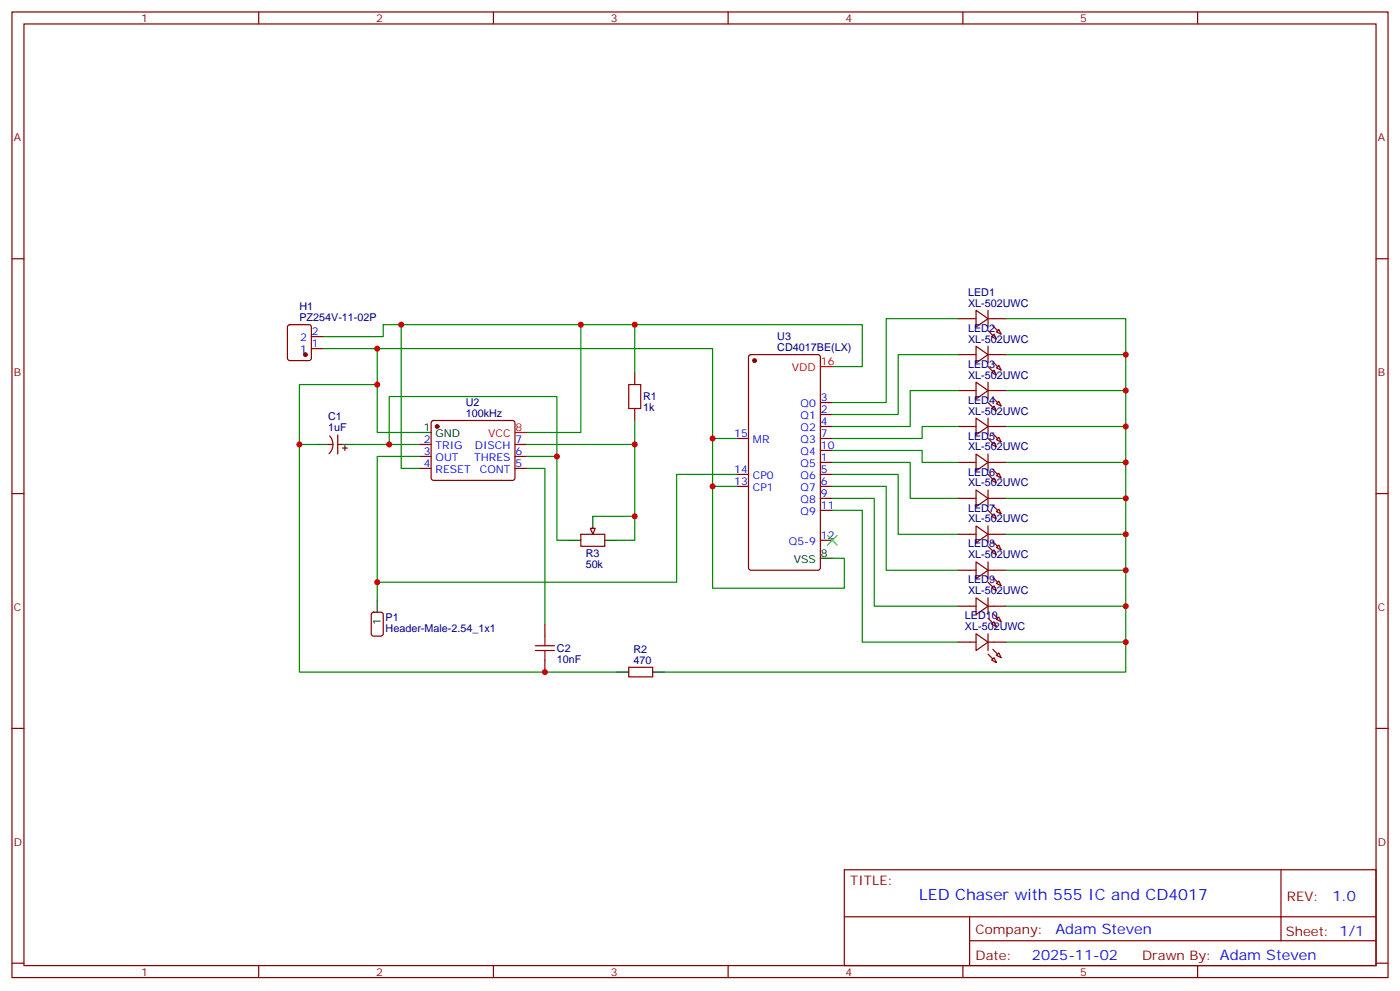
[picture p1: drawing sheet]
<svg xmlns="http://www.w3.org/2000/svg" width="412mm" height="292mm" viewBox="0 0 412 292" stroke-linecap="round" stroke-linejoin="round" font-family="sans-serif">
<g fill="none" stroke="#870000" stroke-width=".35">
<path d="M3.5 3.5h405.4v284.4h-405.4zM7.1 7.1h398.2v277.2h-398.2zM76.2 3.5v3.6M145.3 3.5v3.6M214.5 3.5v3.6M283.6 3.5v3.6M352.8 3.5v3.6M3.5 76.2h3.6M405.3 76.2h3.6M84.9 95.8l.5-.2h5.6l.7 .4v9.5l-.4 .6-5.9 .1-.7-.5v-9.4zM91.7 99.1h3.5M91.7 102.7h3.5"/>
<path d="M187 109.7v3.5M97 130.9h1.1M97.1 128.3a3.8 3.8 0 0 1-.2 5.3M99.5 130.9h1M99.5 128.1v5.6M100.9 131.9h1.4M101.6 131.2v1.4M123.5 130.9h3.5M123.5 134.4h3.5M123.5 137.9h3.5M127.2 124l.5-.2h23.3l.5 .2 .2 .5-.1 16.5-.6 .5-23.6-.1-.4-.6v-16.3zM151.7 130.9h3.5"/>
<path d="M151.7 134.4h3.5M151.7 137.9h3.5M187 120.3v3.5M3.5 145.3h3.6M171.1 157.3h7.1v3.6h-7.1zM405.3 145.3h3.6M109.6 180.5l.5-.2h2.1l.6 .4 .1 5.9-.5 .7h-2.3l-.7-.4v-5.9zM160.5 183.8v3.5M160.5 194.4v3.5M185.2 196.5h7.1v2.8h-7.1zM3.5 214.5h3.6M405.3 214.5h3.6"/>
<path d="M248.7 256.1h156.6v28.2h-156.6zM377.3 256.1v20.9M248.7 270h156.5M285.6 277h119.6M285.6 270v14.1M3.5 283.6h3.6M76.2 284.3v3.6M145.3 284.3v3.6M214.5 284.3v3.6M283.6 284.3v3.6M352.8 284.3v3.6M405.3 283.6h3.6"/>
</g>
<g fill="#870000" stroke="#870000" stroke-width=".35">
<circle cx="128.8" cy="125.6" r=".53"/>
<circle cx="90" cy="104.4" r=".53"/>
</g>
<path d="M93.5 130.9h3.5M100.5 130.9h3.6M123.5 127.4h3.5M167.6 159.1h3.5M174.6 152v3.6M178.2 159.1h3.5M111.1 176.7v3.6M181.7 197.9h3.5M192.3 197.9h3.5" fill="none" stroke="#000" stroke-width=".35"/>
<path d="M151.7 127.4h3.5" fill="none" stroke="#f00" stroke-width=".35"/>
<path d="M185.2 113.2h3.5v7.1h-3.5zM157.7 191.6h5.6M157.7 190.1h5.6M160.5 187.3v2.8M160.5 191.6v2.8" fill="none" stroke="#a10000" stroke-width=".35"/>
<path d="M173.9 155.6h1.4l-.7 1.7z" fill="#f0f0f0" stroke="#870000" stroke-width=".35"/>
<g fill="none" stroke="#870000" stroke-width=".35">
<path d="M282.2 93.8h5.3M287.5 91.4l3.5 2.4-3.5 2.5zM291 93.8h5.3M291 91.4v4.9M292.1 99.1l.7-.7 .7 1.4zM293.5 97.7l.7-.7 .7 1.4zM220.7 104.6l.5-.2h19.7l.7 .5 .1 62.3-.5 .7h-20l-.7-.4v-62.4zM241.7 118.5h3.5M282.2 104.4h5.3M282.2 115h5.3M287.5 102l3.5 2.4-3.5 2.5zM287.5 112.5l3.5 2.5-3.5 2.5z"/>
<path d="M291 102v4.9M291 112.5v5M291 104.4h5.3M291 115h5.3M292.1 109.7l.7-.7 .7 1.4zM293.5 108.3l.7-.7 .7 1.4zM293.5 118.9l.7-.7 .7 1.4zM217 129.1h3.5M217 139.7h3.5M241.7 125.6h3.5M241.7 136.2h3.5M241.7 129.1h3.5"/>
<path d="M241.7 139.7h3.5M241.7 132.6h3.5M241.7 122.1h3.5M282.2 125.6h5.3M282.2 136.2h5.3M287.5 123.1l3.5 2.5-3.5 2.5zM287.5 133.7l3.5 2.5-3.5 2.4zM291 123.1v5M291 133.7v4.9M291 125.6h5.3M291 136.2h5.3M292.1 120.3l.7-.7 .7 1.4z"/>
<path d="M292.1 130.9l.7-.7 .7 1.4zM293.5 129.5l.7-.7 .7 1.4zM217 143.2h3.5M241.7 146.8h3.5M241.7 143.2h3.5M241.7 150.3h3.5M241.7 159.1h3.5M282.2 146.8h5.3M282.2 157.3h5.3M287.5 144.3l3.5 2.5-3.5 2.4zM287.5 154.9l3.5 2.4-3.5 2.5zM291 144.3v4.9"/>
<path d="M291 154.9v4.9M291 146.8h5.3M291 157.3h5.3M292.1 141.5l.7-.7 .7 1.4zM292.1 152l.7-.7 .7 1.5zM293.5 140.1l.7-.8 .7 1.5zM293.5 150.6l.7-.7 .7 1.4zM282.2 167.9h5.3M282.2 178.5h5.3M287.5 165.5l3.5 2.4-3.5 2.5zM287.5 176l3.5 2.5-3.5 2.5zM291 165.5v4.9"/>
<path d="M291 176v5M291 167.9h5.3M291 178.5h5.3M292.1 162.6l.7-.7 .7 1.4zM292.1 173.2l.7-.7 .7 1.4zM293.5 161.2l.7-.7 .7 1.4zM293.5 171.8l.7-.7 .7 1.4zM282.2 189.1h5.3M287.5 186.6l3.5 2.5-3.5 2.5zM291 186.6v5M291 189.1h5.3M292.1 183.8l.7-.7 .7 1.4z"/>
<path d="M292.1 194.4l.7-.7 .7 1.4zM293.5 182.4l.7-.7 .7 1.4zM293.5 193l.7-.7 .7 1.4z"/>
</g>
<g fill="#870000" stroke="#870000" stroke-width=".35">
<path d="M292.5 96l1.4 1.4z"/>
<path d="M291 97.4l1.5 1.4z"/>
<path d="M292.5 106.5l1.4 1.4z"/>
<path d="M291 107.9l1.5 1.5z"/>
<path d="M292.5 117.1l1.4 1.4z"/>
<path d="M291 118.5l1.5 1.4z"/>
<path d="M292.5 127.7l1.4 1.4z"/>
<path d="M291 129.1l1.5 1.4z"/>
<path d="M292.5 138.3l1.4 1.4z"/>
<path d="M291 139.7l1.5 1.4z"/>
<path d="M292.5 148.9l1.4 1.4z"/>
<path d="M291 150.3l1.5 1.4z"/>
<path d="M292.5 159.5l1.4 1.4z"/>
<path d="M291 160.9l1.5 1.4z"/>
<path d="M292.5 170l1.4 1.4z"/>
<path d="M291 171.4l1.5 1.5z"/>
<path d="M292.5 180.6l1.4 1.4z"/>
<path d="M291 182l1.5 1.4z"/>
<path d="M292.5 191.2l1.4 1.4z"/>
<path d="M291 192.6l1.5 1.4z"/>
<circle cx="222.2" cy="106.2" r=".53"/>
</g>
<path d="M241.7 164.4h3.5" fill="none" stroke="#000" stroke-width=".35"/>
<path d="M241.7 107.9h3.5" fill="none" stroke="#f00" stroke-width=".35"/>
<path d="M243.8 157.7l2.8 2.8M246.6 157.7l-2.8 2.8" fill="none" stroke="#3c3" stroke-width=".35"/>
<g fill="none" stroke="#008700" stroke-width=".35">
<path d="M95.2 99.1h17.7v-3.5h141.1v12.3h-8.8M118.2 95.6v42.3h5.3M171.1 95.6v31.8h-15.9M187 95.6v14.1M282.2 93.8h-21.1v24.7h-15.9M296.3 93.8h35.3v104.1h-135.8M95.2 102.7h114.7v70.5h38.8v-8.8h-3.5M111.1 102.7v24.7h12.4M111.1 113.2h-22.9v17.7M282.2 104.4h-17.6v17.7h-19.4M282.2 115h-14.1v10.6h-22.9M296.3 104.4h35.3"/>
<path d="M296.3 115h35.3M93.5 130.9h-5.3v67h93.5M104.1 130.9h19.4M114.7 130.9v-14.1h49.3v17.6M123.5 134.4h-12.4v42.3M155.2 137.9h5.3v45.9M155.2 134.4h8.8v24.7h3.6M155.2 130.9h31.8v28.2h-5.3M187 123.8v7.1M209.9 129.1h7.1M217 139.7h-17.7v31.7h-88.2M245.2 132.6h26.4v3.6h10.6"/>
<path d="M245.2 136.2h22.9v10.6h14.1M245.2 139.7h19.4v17.6h17.6M282.2 125.6h-10.6v3.5h-26.4M296.3 125.6h35.3M296.3 136.2h35.3M174.6 152h12.4M209.9 143.2h7.1M245.2 143.2h15.9v24.7h21.1M245.2 146.8h12.3v31.7h24.7M245.2 150.3h8.8v38.8h28.2M296.3 146.8h35.3M296.3 157.3h35.3"/>
<path d="M296.3 167.9h35.3M296.3 178.5h35.3M296.3 189.1h35.3"/>
</g>
<g fill="#c00">
<circle cx="111.1" cy="171.4" r=".88"/>
<circle cx="331.6" cy="189.1" r=".88"/>
<circle cx="331.6" cy="178.5" r=".88"/>
<circle cx="331.6" cy="167.9" r=".88"/>
<circle cx="331.6" cy="157.3" r=".88"/>
<circle cx="331.6" cy="146.8" r=".88"/>
<circle cx="331.6" cy="136.2" r=".88"/>
<circle cx="331.6" cy="125.6" r=".88"/>
<circle cx="331.6" cy="115" r=".88"/>
<circle cx="331.6" cy="104.4" r=".88"/>
<circle cx="160.5" cy="197.9" r=".88"/>
<circle cx="187" cy="152" r=".88"/>
<circle cx="187" cy="130.9" r=".88"/>
<circle cx="209.9" cy="129.1" r=".88"/>
<circle cx="209.9" cy="143.2" r=".88"/>
<circle cx="118.2" cy="95.6" r=".88"/>
<circle cx="111.1" cy="102.7" r=".88"/>
<circle cx="88.2" cy="130.9" r=".88"/>
<circle cx="111.1" cy="113.2" r=".88"/>
<circle cx="171.1" cy="95.6" r=".88"/>
<circle cx="187" cy="95.6" r=".88"/>
<circle cx="114.7" cy="130.9" r=".88"/>
<circle cx="164" cy="134.4" r=".88"/>
</g>
<text font-size="4.6" fill="#00f" x="270.8" y="265.1">LED Chaser with 555 IC and CD4017</text>
<g font-size="4.2" fill="#00f">
<text x="392.5" y="265.4">1.0</text>
<text x="310.9" y="274.9">Adam Steven</text>
<text x="304" y="282.7">2025-11-02</text>
</g>
<g font-size="3.9" fill="#800">
<text x="250.5" y="260.7">TITLE:</text>
<text x="379.1" y="265.4">REV:</text>
<text x="287.4" y="274.9">Company:</text>
<text x="378.7" y="275.5">Sheet: 1/1</text>
<text x="287.4" y="282.6">Date:</text>
<text x="336.4" y="282.7">Drawn By: Adam Steven</text>
</g>
<g font-size="3.2" fill="#800">
<text x="41.6" y="6.5">1</text>
<text x="110.8" y="6.5">2</text>
<text x="179.9" y="6.5">3</text>
<text x="249.1" y="6.5">4</text>
<text x="318.2" y="6.5">5</text>
<text x="4.1" y="41.6">A</text>
<text x="405.9" y="41.6">A</text>
<text x="4.1" y="110.8">B</text>
<text x="405.9" y="110.8">B</text>
<text x="4.1" y="179.9">C</text>
<text x="405.9" y="179.9">C</text>
<text x="4.1" y="249.1">D</text>
<text x="405.9" y="249.1">D</text>
<text x="41.6" y="287.3">1</text>
<text x="110.8" y="287.3">2</text>
<text x="179.9" y="287.3">3</text>
<text x="249.1" y="287.3">4</text>
<text x="318.2" y="287.3">5</text>
</g>
<g font-size="3.2" fill="#000080">
<text x="285.2" y="87.1">LED1</text>
<text x="88.2" y="94.5">PZ254V-11-02P</text>
<text x="88.2" y="91.3">H1</text>
<text x="285.2" y="90.3">XL-502UWC</text>
<text x="229" y="100.2">U3</text>
<text x="285.2" y="100.9">XL-502UWC</text>
<text x="285.2" y="97.7">LED2</text>
<text x="229" y="103.4">CD4017BE(LX)</text>
<text x="285.2" y="111.5">XL-502UWC</text>
<text x="285.2" y="108.3">LED3</text>
<text x="137.2" y="119.5">U2</text>
<text x="189.4" y="117.9">R1</text>
<text x="285.2" y="118.9">LED4</text>
<text x="96.7" y="123.8">C1</text>
<text x="137.2" y="122.8">100kHz</text>
<text x="189.4" y="121.1">1k</text>
<text x="285.2" y="122.1">XL-502UWC</text>
<text x="96.7" y="127">1uF</text>
<text x="285.2" y="129.5">LED5</text>
<text x="285.2" y="132.6">XL-502UWC</text>
<text x="285.2" y="143.2">XL-502UWC</text>
<text x="285.2" y="140.1">LED6</text>
<text x="285.2" y="153.8">XL-502UWC</text>
<text x="285.2" y="150.6">LED7</text>
<text x="285.2" y="161.2">LED8</text>
<text x="172.5" y="167.1">50k</text>
<text x="172.5" y="163.9">R3</text>
<text x="285.2" y="164.4">XL-502UWC</text>
<text x="285.2" y="171.8">LED9</text>
<text x="285.2" y="175">XL-502UWC</text>
<text x="113.6" y="182.8">P1</text>
<text x="284.2" y="185.6">XL-502UWC</text>
<text x="284.2" y="182.4">LED10</text>
<text x="113.6" y="186">Header-Male-2.54_1x1</text>
<text x="164" y="195.2">10nF</text>
<text x="164" y="192">C2</text>
<text x="186.6" y="195.4">470</text>
<text x="186.6" y="192.2">R2</text>
</g>
<g font-size="3.2" fill="#00f">
<text x="88.4" y="100.5">2</text>
<text x="91.9" y="98.8">2</text>
<text x="88.4" y="104.1">1</text>
<text x="91.9" y="102.3">1</text>
<text x="235.8" y="119.9">Q0</text>
<text x="241.8" y="118.2">3</text>
<text x="235.8" y="123.5">Q1</text>
<text x="241.8" y="125.2">4</text>
<text x="241.8" y="121.7">2</text>
<text x="124.8" y="130.5">2</text>
<text x="151.9" y="130.5">7</text>
<text x="216.3" y="128.8">15</text>
<text x="221.8" y="130.5">MR</text>
<text x="235.8" y="130.5">Q3</text>
<text x="235.8" y="127">Q2</text>
<text x="241.8" y="128.8">7</text>
<text x="124.8" y="134.1">3</text>
<text x="124.8" y="137.6">4</text>
<text x="128.3" y="132.3">TRIG</text>
<text x="128.3" y="135.8">OUT</text>
<text x="139.7" y="135.8">THRES</text>
<text x="139.8" y="132.3">DISCH</text>
<text x="151.9" y="137.6">5</text>
<text x="151.9" y="134.1">6</text>
<text x="235.8" y="137.6">Q5</text>
<text x="235.8" y="134.1">Q4</text>
<text x="241.8" y="135.8">1</text>
<text x="241.8" y="132.3">10</text>
<text x="128.3" y="139.3">RESET</text>
<text x="141.3" y="139.3">CONT</text>
<text x="216.3" y="139.3">14</text>
<text x="216.3" y="142.9">13</text>
<text x="221.8" y="141.1">CP0</text>
<text x="235.8" y="141.1">Q6</text>
<text x="241.8" y="142.9">6</text>
<text x="241.8" y="139.3">5</text>
<text x="221.8" y="144.6">CP1</text>
<text x="235.8" y="148.2">Q8</text>
<text x="235.8" y="144.6">Q7</text>
<text x="241.8" y="149.9">11</text>
<text x="241.8" y="146.4">9</text>
<text x="235.8" y="151.7">Q9</text>
<text x="232.4" y="160.5">Q5-9</text>
<text x="241.8" y="158.7">12</text>
</g>
<g font-size="3.2" fill="#f00">
<text x="241.8" y="107.6">16</text>
<text x="233.3" y="109.4">VDD</text>
<text x="143.8" y="128.8">VCC</text>
<text x="151.9" y="127">8</text>
</g>
<g font-size="3.2">
<text x="124.8" y="127">1</text>
<text x="128.3" y="128.8">GND</text>
<text x="233.8" y="165.8">VSS</text>
<text x="241.8" y="164">8</text>
<text x="112.2" y="184" transform="rotate(-90 112.2 184)">1</text>
</g>
</svg>
